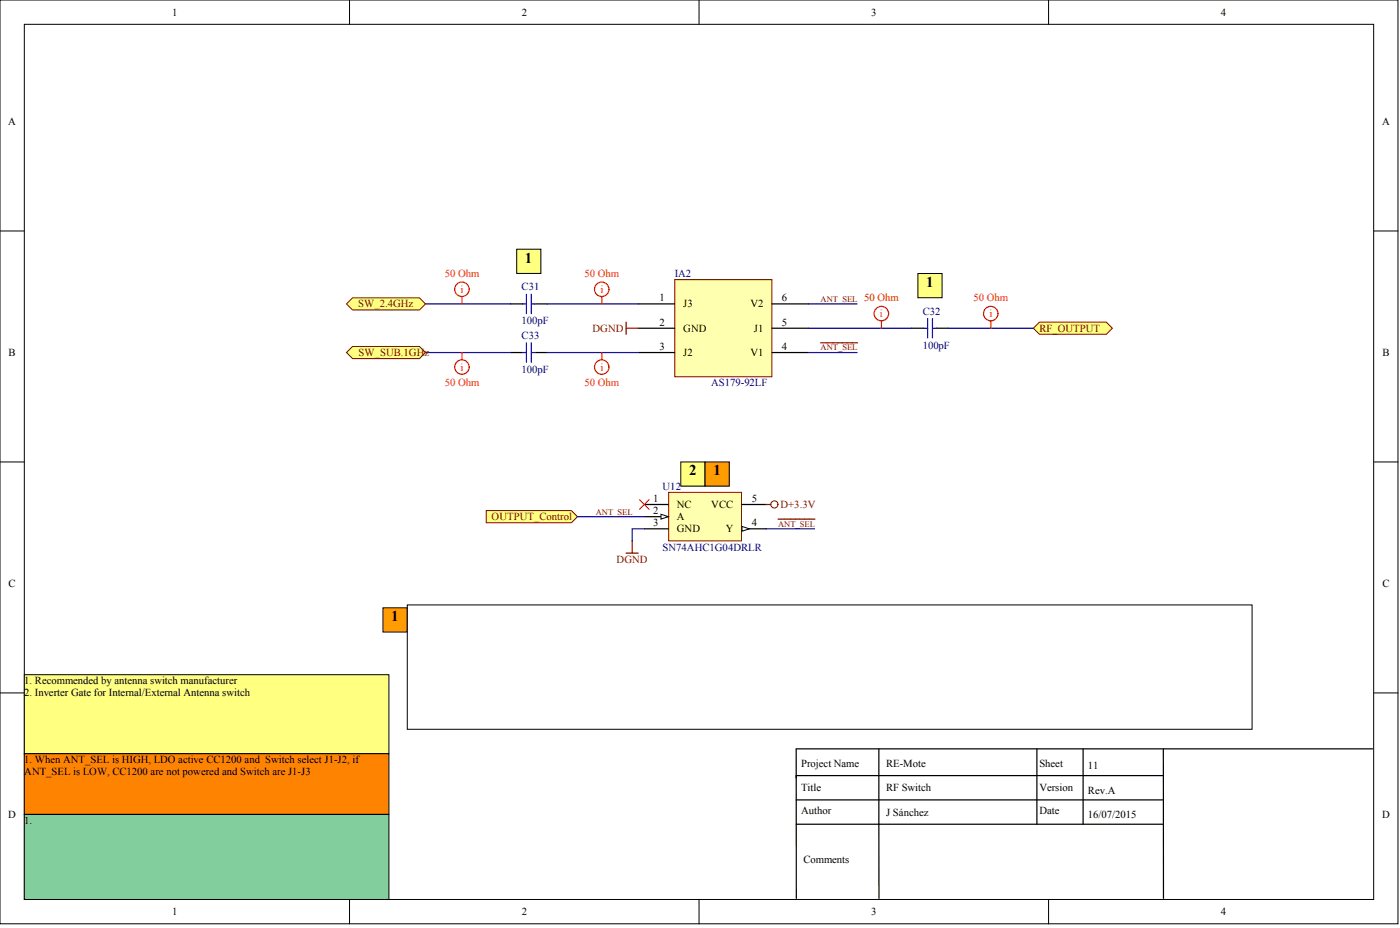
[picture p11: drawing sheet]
<svg xmlns="http://www.w3.org/2000/svg" width="487mm" height="322mm" viewBox="0 0 487 322" stroke-linecap="round" stroke-linejoin="round" font-family="sans-serif">
<g fill="#fff" stroke="#000" stroke-width=".35">
<path d="M0 0h486.1v321h-486.1z"/>
<path d="M8.5 8.5h469.2v304h-469.2z"/>
</g>
<path d="M121.5 0v8.5M243.1 0v8.5M364.6 0v8.5M0 80.3h8.5M477.7 80.3h8.5M0 160.5h8.5M477.7 160.5h8.5M0 240.8h8.5M477.7 240.8h8.5M121.5 312.6v8.4M243.1 312.6v8.4M364.6 312.6v8.4" fill="none" stroke="#000" stroke-width=".35"/>
<path d="M276.9 277.9h127.6M305.6 260.2l.1 51.9M360.6 260.2v26.2M376.6 260.2v26.2M404.5 269.5h-127.6v.8M404.5 260.2l.1 51.9M477.3 260.2h-200.4v51.9M276.9 286.4h127.6" fill="none" stroke="#000" stroke-width=".42"/>
<path d="M8.5 261.9h126.7v21.1h-126.7z" fill="#fd8300" stroke="#000" stroke-width=".35"/>
<path d="M8.5 283h126.7v29.5h-126.7z" fill="#82ce9d" stroke="#000" stroke-width=".35"/>
<path d="M234.6 97.2h33.8v33.7h-33.8z" fill="#ffffb0" stroke="#800000" stroke-width=".35"/>
<path d="M177.6 105.6h4.2M186 105.6h4.2M221.9 105.6h12.7M221.9 114h12.7M268.5 105.6h12.6M268.5 114h12.6M317.1 114h4.2M325.5 114h4.3M177.6 122.5h4.2M186 122.5h4.2M221.9 122.5h12.7M268.5 122.5h12.6" fill="none" stroke="#000" stroke-width=".42"/>
<path d="M181.8 105.6h1.3M183.1 102.2v6.8M183.1 119.1v6.8M184.7 102.2v6.8M184.7 119.1v6.8M184.7 105.6h1.3M321.3 114h1.3M322.6 110.7v6.7M324.3 110.7v6.7M324.3 114h1.2M181.8 122.5h1.3M184.7 122.5h1.3" fill="none" stroke="#00f" stroke-width=".42"/>
<g fill="#ffff80" stroke="#000" stroke-width=".35">
<path d="M179.7 86.6h8.4v8.4h-8.4z"/>
<path d="M319.2 95h8.4v8.4h-8.4z"/>
</g>
<path d="M148 105.6h29.6M190.2 105.6h31.7M281.1 114h36M148 122.5h29.6M190.2 122.5h31.7" fill="none" stroke="#0c0087" stroke-width=".42"/>
<path d="M359.3 114l2.2-2.1h23.2l2.1 2.1-2.1 2.2h-23.2z" fill-rule="evenodd" fill="#ffff80" stroke="#800000" stroke-width=".35"/>
<path d="M329.8 114h29.5" fill="none" stroke="#0c0087" stroke-width=".42"/>
<g fill="none" stroke="#f00" stroke-width=".42">
<path d="M160.6 103.1v2.5M209.3 103.1v2.5M306.5 111.5v2.5M344.5 111.5v2.5M160.6 122.5v2.5M209.3 122.5v2.5"/>
<circle cx="160.6" cy="100.5" r="2.51"/>
<circle cx="209.2" cy="100.5" r="2.51"/>
<circle cx="306.5" cy="109" r="2.51"/>
<circle cx="344.5" cy="109" r="2.51"/>
<circle cx="160.6" cy="127.5" r="2.51"/>
<circle cx="209.2" cy="127.5" r="2.51"/>
</g>
<path d="M217.7 111.9v4.3M217.7 114h4.2" fill="none" stroke="#800000" stroke-width=".42"/>
<path d="M169.1 177.4h29.6l2.1 2.1-2.1 2.1h-29.6z" fill-rule="evenodd" fill="#ffff80" stroke="#800000" stroke-width=".35"/>
<path d="M232.5 171.1h25.3v16.8h-25.3z" fill="#ffffb0" stroke="#800000" stroke-width=".35"/>
<path d="M224.1 175.3h8.3M224.1 179.5h8.3" fill="none" stroke="#000" stroke-width=".42"/>
<path d="M229.9 178.7l2.5 .8-2.5 .9z" fill="#fff" stroke="#000" stroke-width=".35"/>
<path d="M258 175.3h8.3M224.1 183.7h8.3M258 183.7h8.3" fill="none" stroke="#000" stroke-width=".42"/>
<path d="M258 182.9l2.5 .8-2.5 .9z" fill="#fff" stroke="#000" stroke-width=".35"/>
<path d="M281.1 105.6h16.9M281.1 122.5h16.9M200.8 179.5h23.3M224.1 183.7h-4.3v4.3M266.3 183.7h16.9" fill="none" stroke="#0c0087" stroke-width=".42"/>
<path d="M285.4 119.1h12.8M266.3 175.3h1.7M217.7 192.2h4.2M219.8 188v4.2M270.6 180.4h12.8" fill="none" stroke="#800000" stroke-width=".42"/>
<circle cx="269.3" cy="175.3" r="1.25" fill="none" stroke="#800000" stroke-width=".35"/>
<path d="M236.7 160.5h8.5v8.4h-8.5z" fill="#ffff80" stroke="#000" stroke-width=".35"/>
<path d="M222.4 173.6l3.4 3.4M225.8 173.6l-3.4 3.4" fill="none" stroke="#f00" stroke-width=".35"/>
<path d="M245.2 160.5h8.4v8.4h-8.4z" fill="#ff9c00" stroke="#000" stroke-width=".35"/>
<path d="M141.6 210.2h293.8v43.2h-293.8z" fill="none" stroke="#000" stroke-width=".35"/>
<path d="M8.5 234.4h126.7v27.4h-126.7z" fill="#ffff80" stroke="#000" stroke-width=".35"/>
<path d="M133.2 211.2h8.4v8.4h-8.4z" fill="#ff9c00" stroke="#000" stroke-width=".35"/>
<g fill="#ffff80" stroke="#800000" stroke-width=".35">
<path d="M120.5 105.6l2.1-2.1h23.3l2.1 2.1-2.1 2.1h-23.3z" fill-rule="evenodd"/>
<path d="M120.5 122.5l2.1-2.1h23.3l2.1 2.1-2.1 2.1h-23.3z" fill-rule="evenodd"/>
</g>
<g font-size="5.2">
<text x="182.5" y="91.2">1</text>
<text x="322.1" y="99.7">1</text>
<text x="239.6" y="165.1">2</text>
<text x="248.1" y="165.1">1</text>
<text x="136" y="215.8">1</text>
</g>
<g font-size="3.7">
<text x="59.9" y="5.4">1</text>
<text x="181.4" y="5.4">2</text>
<text x="302.9" y="5.4">3</text>
<text x="424.5" y="5.4">4</text>
<text x="2.9" y="43.4">A</text>
<text x="480.6" y="43.4">A</text>
<text x="229.4" y="104.7">1</text>
<text x="237.6" y="106.8">J3</text>
<text x="260.9" y="106.8">V2</text>
<text x="271.8" y="104.7">6</text>
<text x="229.4" y="113.1">2</text>
<text x="271.8" y="113.1">5</text>
<text x="237.6" y="115.2">GND</text>
<text x="262.2" y="115.2">J1</text>
<text x="3" y="123.7">B</text>
<text x="229.4" y="121.6">3</text>
<text x="237.6" y="123.7">J2</text>
<text x="260.9" y="123.7">V1</text>
<text x="271.8" y="121.6">4</text>
<text x="480.7" y="123.7">B</text>
<text x="227.1" y="174.4">1</text>
<text x="227.1" y="178.6">2</text>
<text x="235.4" y="176.5">NC</text>
<text x="247.4" y="176.5">VCC</text>
<text x="261.4" y="174.4">5</text>
<text x="227.1" y="182.8">3</text>
<text x="235.4" y="180.7">A</text>
<text x="235.4" y="184.9">GND</text>
<text x="252.3" y="184.9">Y</text>
<text x="261.4" y="182.8">4</text>
<text x="3" y="203.9">C</text>
<text x="480.7" y="203.9">C</text>
<text x="8.5" y="237.7">1. Recommended by antenna switch manufacturer</text>
<text x="8.5" y="242">2. Inverter Gate for Internal/External Antenna switch</text>
<text x="8.5" y="265.2">1. When ANT_SEL is HIGH, LDO active CC1200 and Switch select J1-J2, if</text>
<text x="8.5" y="269.4">ANT_SEL is LOW, CC1200 are not powered and Switch are J1-J3</text>
<text x="278.6" y="266.5">Project Name</text>
<text x="308.1" y="266.5">RE-Mote</text>
<text x="361.4" y="266.5">Sheet</text>
<text x="378.3" y="267.3">11</text>
<text x="278.6" y="274.9">Title</text>
<text x="308.1" y="274.9">RF Switch</text>
<text x="361.4" y="274.9">Version</text>
<text x="378.3" y="275.8">Rev.A</text>
<text x="2.9" y="284.2">D</text>
<text x="8.5" y="286.3">1.</text>
<text x="278.6" y="282.9">Author</text>
<text x="308.1" y="283.4">J Sánchez</text>
<text x="361.4" y="282.9">Date</text>
<text x="378.3" y="284.2">16/07/2015</text>
<text x="480.6" y="284.2">D</text>
<text x="279.4" y="299.8">Comments</text>
<text x="59.9" y="318">1</text>
<text x="181.4" y="318">2</text>
<text x="302.9" y="318">3</text>
<text x="424.5" y="318">4</text>
</g>
<g font-size="3.7" fill="#f00">
<text x="154.6" y="96.2">50 Ohm</text>
<text x="160.1" y="101.7">i</text>
<text x="203.3" y="96.2">50 Ohm</text>
<text x="208.8" y="101.7">i</text>
<text x="300.5" y="104.7">50 Ohm</text>
<text x="338.5" y="104.7">50 Ohm</text>
<text x="306" y="110.2">i</text>
<text x="344" y="110.2">i</text>
<text x="160.1" y="128.8">i</text>
<text x="208.8" y="128.8">i</text>
<text x="154.6" y="134.3">50 Ohm</text>
<text x="203.3" y="134.3">50 Ohm</text>
</g>
<g font-size="3.7" fill="#000080">
<text x="181.4" y="100.9">C31</text>
<text x="234.6" y="96.2">IA2</text>
<text x="181.4" y="112.7">100pF</text>
<text x="320.9" y="109.3">C32</text>
<text x="181.4" y="117.8">C33</text>
<text x="320.9" y="121.2">100pF</text>
<text x="181.4" y="129.6">100pF</text>
<text x="247.3" y="134.3">AS179-92LF</text>
<text x="230.4" y="170.2">U12</text>
<text x="230.4" y="191.3">SN74AHC1G04DRLR</text>
</g>
<g font-size="3.7" fill="#800000">
<text x="124.6" y="106.8">SW_2.4GHz</text>
<text x="206.1" y="115.2">DGND</text>
<text x="361.5" y="115.2">RF_OUTPUT</text>
<text x="124.7" y="123.7">SW_SUB.1GHz</text>
<text x="271.4" y="176.5">D+3.3V</text>
<text x="171" y="180.7">OUTPUT_Control</text>
<text x="214.4" y="195.5">DGND</text>
</g>
<g font-size="3" fill="#800000">
<text x="285.4" y="104.9">ANT_SEL</text>
<text x="285.4" y="121.8">ANT_SEL</text>
<text x="207.2" y="178.8">ANT_SEL</text>
<text x="270.6" y="183">ANT_SEL</text>
</g>
</svg>
